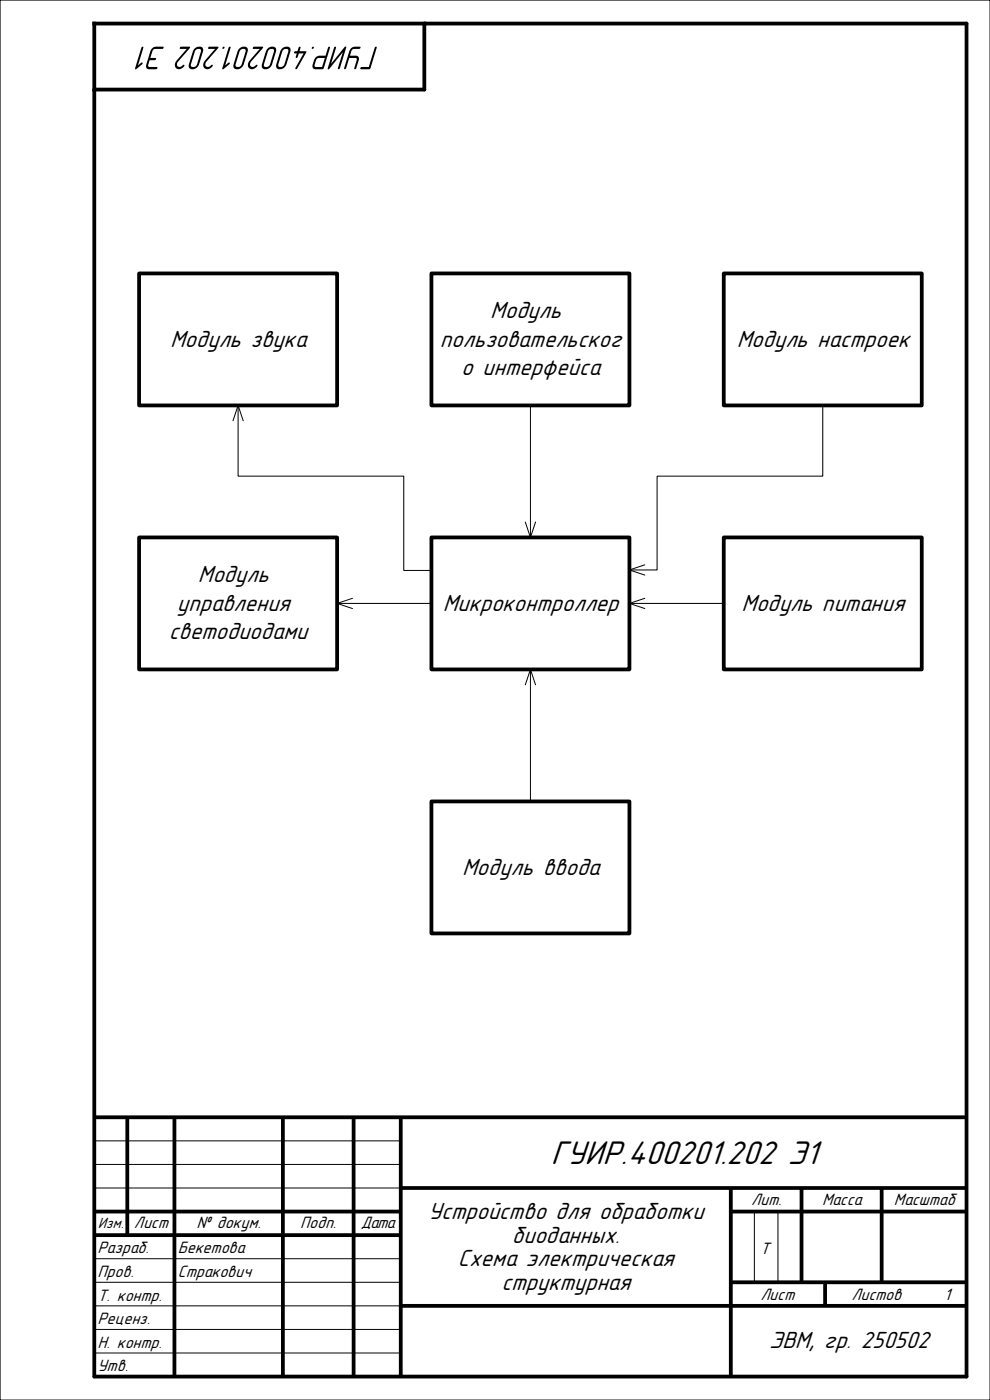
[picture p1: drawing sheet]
<svg xmlns="http://www.w3.org/2000/svg" width="210mm" height="297mm" viewBox="0 0 210 297" stroke-linecap="round" stroke-linejoin="round" font-family="sans-serif">
<path d="M0 0h210v297h-210z" fill="none" stroke="#000" stroke-width=".25"/>
<path d="M20 5h185v287h-185zM90 5v14h-70" fill="none" stroke="#000" stroke-width=".8"/>
<g fill="none" stroke="#000" stroke-width=".8" stroke-linecap="butt">
<path d="M20 237h185M27 237v25M37 237v55M60 237v55M75 237v55M85 237v55M20 257h65M85 252h120M155 252v40M155 257h50M170 252v20M187 252v20"/>
<path d="M20 262h65M85 277h120M155 272h50M175 272v5"/>
</g>
<path d="M174.5 86v15h-35.1v19.9h-5.9M136.8 119.8l-3.3 1.1 3.3 1.1M20 242h65M20 247h65M20 252h65M160 257v15M165 257v15M20 267h65M20 272h65M20 277h65M20 282h65M20 287h65" fill="none" stroke="#000" stroke-width=".21"/>
<g fill="#000">
<path d="M47.1 10.2a.25 .25 0 0 0 .5 0 .25 .25 0 0 0-.5 0zM44.2 10v.4h1.4l-2.1 2.4a1.02 1.02 0 0 0-.2 1.6 1.02 1.02 0 0 0 1.6-.1l.2-.3-.1-.3a.99 .99 0 0 1-1.4 .3l-.1-.4 .3-.5 2.5-3-.1-.2zM41.2 10.4l-1.1 3.2a.85 .85 0 0 0 .3 1.1 .85 .85 0 0 0 1.1-.2l.6-.6 .9-2.9a.81 .81 0 0 0-.2-1 .81 .81 0 0 0-.9-.1zM41.6 10.5a.57 .57 0 0 1 .7-.1 .57 .57 0 0 1 .3 .6l-.8 2.6a.72 .72 0 0 1-.6 .6 .72 .72 0 0 1-.7-.3l.8-2.9zM38.2 10v.4h1.4l-2.1 2.4a1.02 1.02 0 0 0-.2 1.6 1.02 1.02 0 0 0 1.6-.1l.2-.3-.1-.3a.99 .99 0 0 1-1.4 .3l-.1-.4 .3-.5 2.5-3-.2-.2zM32.2 10.4l-.3 .5-.9 3.3 .4 .5h1.7a.26 .26 0 0 0 .3-.2 .26 .26 0 0 0-.2-.3h-1.5l-.3-.3 .3-1.1h1.1a.25 .25 0 0 0 .3-.2 .25 .25 0 0 0-.1-.3h-1.1l.5-1.6 .5-.3h1.5a.25 .25 0 0 0 .3-.2 .25 .25 0 0 0-.1-.3h-1.8zM30.1 10l-1.5 4.6h.4l1.1-.9a.2 .2 0 0 0 .2-.3 .21 .21 0 0 0-.4-.1l-.6 .6 1.1-3.8-.1-.2z"/>
<path d="M63.4 10l-.3 .9h-.4a.25 .25 0 0 0-.3 .1 .25 .25 0 0 0 .1 .3h.4l-.2 .8a.22 .22 0 0 0 .2 .2 .22 .22 0 0 0 .3-.2l.2-.8h1l-1.7 3.1a.21 .21 0 0 0 .1 .3 .21 .21 0 0 0 .2-.2l2-3.4-.2-.2h-1.3l.3-.9zM59.7 10.4l-1.1 3.2a.85 .85 0 0 0 .3 1.1 .85 .85 0 0 0 1.1-.2l.6-.6 1-2.9a.81 .81 0 0 0-.2-1 .81 .81 0 0 0-1-.1zM60.1 10.5a.57 .57 0 0 1 .7-.1 .57 .57 0 0 1 .3 .6l-.8 2.6a.72 .72 0 0 1-.6 .6 .72 .72 0 0 1-.7-.3l.9-2.9zM56.7 10.4l-1.1 3.2a.85 .85 0 0 0 .3 1.1 .85 .85 0 0 0 1.1-.2l.6-.6 .9-2.9a.81 .81 0 0 0-.2-1 .81 .81 0 0 0-.9-.1zM57.1 10.5a.57 .57 0 0 1 .6-.1 .57 .57 0 0 1 .4 .6l-.8 2.6a.72 .72 0 0 1-.6 .6 .72 .72 0 0 1-.7-.3l.8-2.9zM53.7 10v.4h1.4l-2.2 2.4a1.02 1.02 0 0 0-.1 1.6 1.02 1.02 0 0 0 1.6-.1l.2-.3-.1-.3a.99 .99 0 0 1-1.4 .3l-.1-.4 .2-.5 2.6-3-.2-.2zM50.6 10.4l-1.1 3.2a.85 .85 0 0 0 .4 1.1 .85 .85 0 0 0 1-.2l.7-.6 .9-2.9a.81 .81 0 0 0-.2-1 .81 .81 0 0 0-.9-.1zM51.1 10.5a.57 .57 0 0 1 .6-.1 .57 .57 0 0 1 .4 .6l-.8 2.6a.72 .72 0 0 1-.6 .6 .72 .72 0 0 1-.8-.3l.9-2.9zM48.6 10l-1.5 4.6h.4l1.1-.9a.2 .2 0 0 0 .2-.3 .21 .21 0 0 0-.4-.1l-.6 .6 1.1-3.8-.1-.2z"/>
<path d="M79.6 10l-1.4 4.2h-1.5a.26 .26 0 0 0-.3 .2 .26 .26 0 0 0 .2 .3l1.9-.1 1.4-4.5-.1-.2zM74.3 10.4l-1.3 4 .1 .3 .3-.3 .7-2.1h1.3l.2 .1-.5 2.1 .2 .2 .2-.2 .6-1.7-.1-.7-.3-.3h-1.5l.5-1.3 .4-.1h1.1a.25 .25 0 0 0 .2-.2 .25 .25 0 0 0-.1-.3 1.96 1.96 0 0 0-1.8 .3zM71 10l-1.5 4.4 .1 .3 .3-.1 2.8-3.5-1 3.4 .1 .2 .3-.2 1.3-4.5-.1-.1-.3 .1-2.8 3.5 1.1-3.4-.1-.2zM67.3 12.4l.3-.1h1.3l-.6 1.9h-1.3l-.2-.1 .2-1.3zM66.9 12.3l-.3 .5a1.74 1.74 0 0 0-.2 1.6l.5 .3 1.7-.1 1.4-4.5a.22 .22 0 0 0-.2-.2 .22 .22 0 0 0-.2 .2l-.6 1.7h-1.5zM66.1 10.2a.25 .25 0 0 0 .5 0 .25 .25 0 0 0-.5 0z"/>
</g>
<path d="M153.5 58h42v28h-42z" fill-rule="evenodd" fill="#fff"/>
<path d="M153.5 58h42v28h-42z" fill="none" stroke="#000" stroke-width=".8"/>
<path d="M153.5 114h42v28h-42z" fill-rule="evenodd" fill="#fff"/>
<path d="M153.5 114h42v28h-42z" fill="none" stroke="#000" stroke-width=".8"/>
<path d="M91.5 58h42v28h-42z" fill-rule="evenodd" fill="#fff"/>
<path d="M91.5 58h42v28h-42z" fill="none" stroke="#000" stroke-width=".8"/>
<path d="M91.5 114h42v28h-42z" fill-rule="evenodd" fill="#fff"/>
<path d="M91.5 114h42v28h-42z" fill="none" stroke="#000" stroke-width=".8"/>
<path d="M29.5 114h42v28h-42z" fill-rule="evenodd" fill="#fff"/>
<path d="M29.5 114h42v28h-42z" fill="none" stroke="#000" stroke-width=".8"/>
<path d="M112.5 86v28M111.4 110.7l1.1 3.3 1.1-3.3M71.5 128h20M74.8 126.9l-3.3 1.1 3.3 1.1M133.5 128h20M136.8 126.9l-3.3 1.1 3.3 1.1" fill="none" stroke="#000" stroke-width=".21"/>
<path d="M91.5 170h42v28h-42z" fill-rule="evenodd" fill="#fff"/>
<path d="M91.5 170h42v28h-42z" fill="none" stroke="#000" stroke-width=".8"/>
<path d="M111.4 145.3l1.1-3.3 1.1 3.3M112.5 142v28" fill="none" stroke="#000" stroke-width=".21"/>
<path d="M29.5 58h42v28h-42z" fill-rule="evenodd" fill="#fff"/>
<path d="M29.5 58h42v28h-42z" fill="none" stroke="#000" stroke-width=".8"/>
<path d="M49.4 89.3l1.1-3.3 1.1 3.3M50.5 86v15h35.1v20h5.9" fill="none" stroke="#000" stroke-width=".21"/>
<text font-size="7.4" x="116.8" y="247">ГУИР.400201.202 Э1</text>
<g font-size="5.3">
<text x="104" y="67.5">Модуль</text>
<text x="36.1" y="73.5">Модуль звука</text>
<text x="93.3" y="73.5">пользовательског</text>
<text x="156.3" y="73.5">Модуль настроек</text>
<text x="97.8" y="79.5">о интерфейса</text>
<text x="42" y="123.5">Модуль</text>
<text x="37.5" y="129.5">управления</text>
<text x="93.9" y="129.5">Микроконтроллер</text>
<text x="157.3" y="129.5">Модуль питания</text>
<text x="35.8" y="135.5">светодиодами</text>
<text x="98" y="185.5">Модуль ввода</text>
<text x="90.8" y="258.6">Устройство для обработки</text>
<text x="108.6" y="263.6">биоданных.</text>
<text x="97.1" y="268.6">Схема электрическая</text>
<text x="106.4" y="273.6">структурная</text>
<text x="163.1" y="286">ЭВМ, гр. 250502</text>
</g>
<g font-size="3.7">
<text x="159.3" y="255.6">Лит.</text>
<text x="174.3" y="255.6">Масса</text>
<text x="189.6" y="255.6">Масштаб</text>
<text x="28.4" y="260.6">Лист</text>
<text x="41.7" y="260.6">№ докум.</text>
<text x="63.7" y="260.6">Подп.</text>
<text x="76.5" y="260.6">Дата</text>
<text x="20.7" y="265.9">Разраб.</text>
<text x="37.7" y="265.9">Бекетова</text>
<text x="161.2" y="265.9">Т</text>
<text x="20.7" y="270.9">Пров.</text>
<text x="20.7" y="275.9">Т. контр.</text>
<text x="37.7" y="270.9">Стракович</text>
<text x="161.3" y="275.8">Лист</text>
<text x="180.6" y="275.8">Листов</text>
<text x="200.3" y="275.8">1</text>
<text x="20.7" y="280.9">Реценз.</text>
<text x="20.7" y="285.9">Н. контр.</text>
<text x="20.7" y="290.9">Утв.</text>
</g>
<text font-size="3.3" x="20.7" y="260.6">Изм.</text>
</svg>
